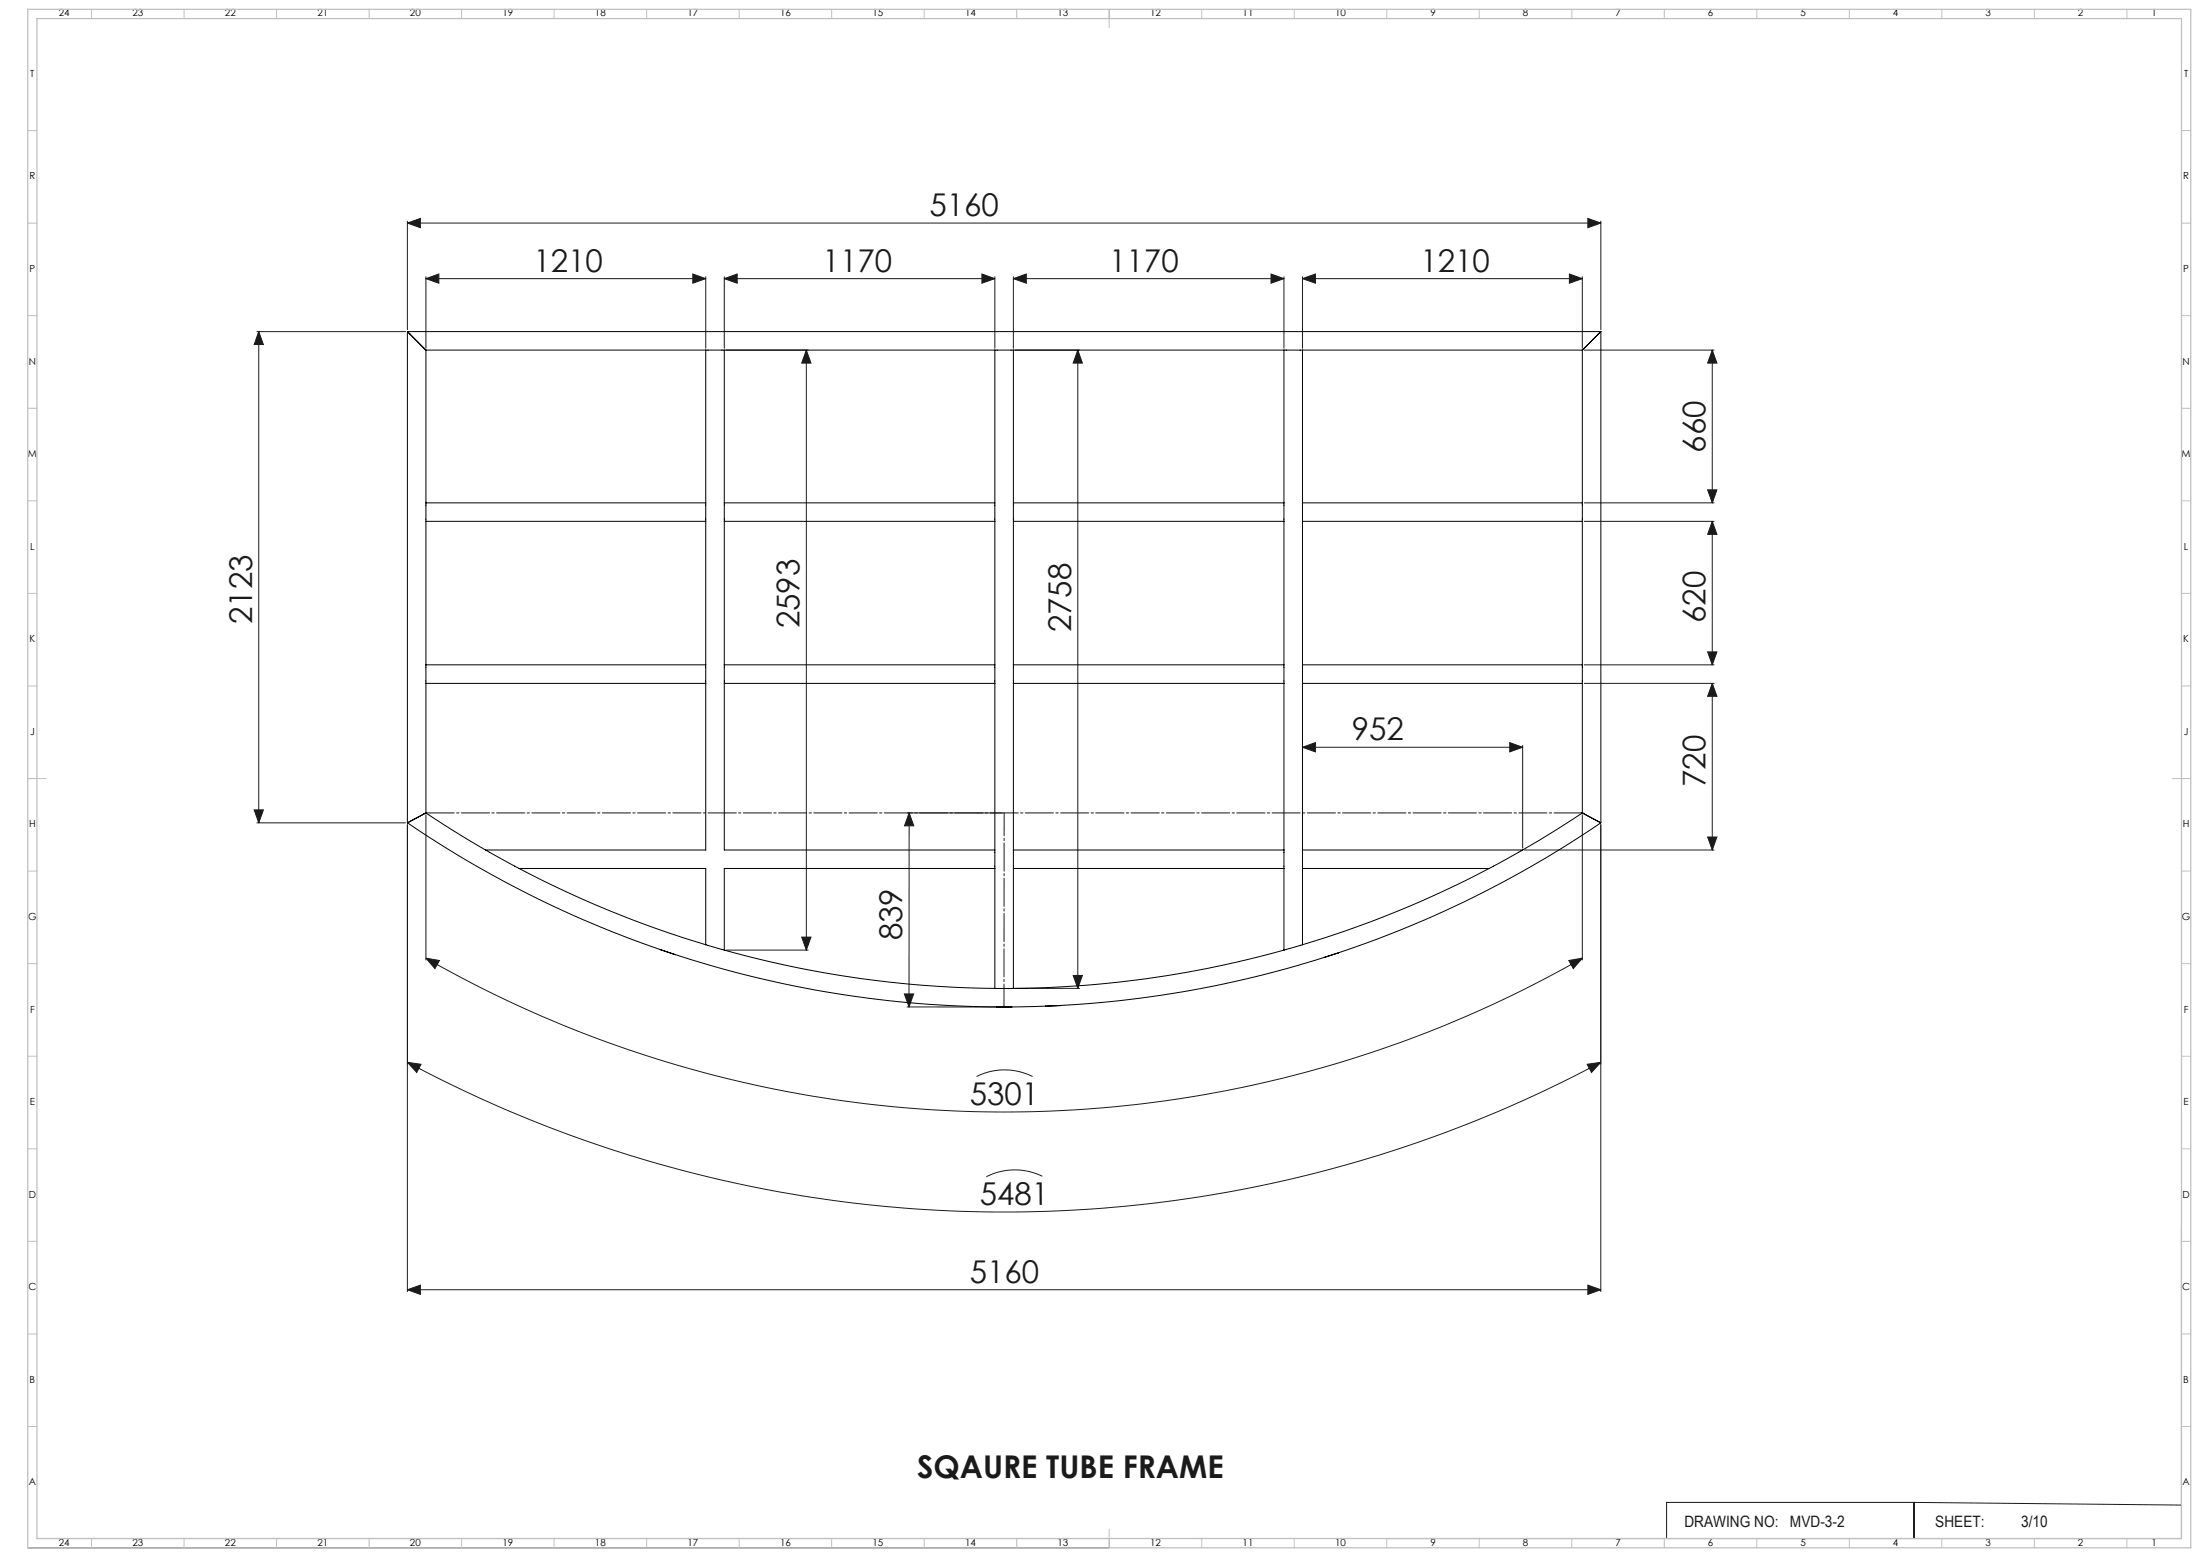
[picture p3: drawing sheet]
<svg xmlns="http://www.w3.org/2000/svg" width="1189mm" height="841mm" viewBox="0 0 1189 841" stroke-linecap="round" stroke-linejoin="round" font-family="sans-serif">
<g fill="none" stroke="#191924" stroke-width=".54">
<path d="M220 119v59M858 118l7 2-7 3zM865 119v59M220 120l7-2v5zM220 120h645M230 151l7-3v5zM230 149v39M230 151h151M374 148l7 3-7 2zM381 149v39M391 151l7-3v5zM391 151h147"/>
<path d="M391 149v39M531 148l7 3-7 2zM538 149v39M548 151l7-3v5zM548 151h146M548 149v39M687 148l7 3-7 2zM694 149v39M704 151l7-3v5zM704 149v39M704 151h151M848 148l7 3-7 2z"/>
<path d="M855 149v39M139 179h80M140 179v265M140 179l2 7h-5zM392 189h45M436 189l2 7h-5zM436 189v324M549 189h34M583 189l2 7h-5zM583 189v345M856 189h70M925 189v83"/>
<path d="M925 189l3 7h-5zM856 272h70M923 265h5l-3 7zM856 282h70M925 282v77M925 282l3 7h-5zM856 359h70M923 352h5l-3 7zM856 369h70M925 369l3 7h-5zM925 369v90M704 404l7-3v5z"/>
<path d="M704 403v55M704 404h119M816 401l7 3-7 2zM823 403v55M137 437h5l-2 7zM230 439h1M230 439v1M231 439h-1M490 439h52M491 439v105M491 439l3 7h-5zM855 439h1"/>
<path d="M855 439v1M856 439h-1M139 444h80M220 445v253M230 440v79M824 459h102M855 440v79M865 445v253M923 452h5l-3 7zM230 518l7 1-2 4zM230 518a629 629 0 0 0 625 0M392 513h45"/>
<path d="M433 506h5l-2 7zM848 519l7-1-5 5zM489 537h5l-3 7zM549 534h34M580 527h5l-2 7zM490 544h52M220 574l8 1-3 4zM220 574a683 683 0 0 0 645 0M858 575l7-1-5 5zM528 581a34 34 0 0 1 30 0M563 635a34 34 0 0 0-30 1M1179 662v169h-430"/>
<path d="M220 697l7-3v5zM220 697h645M858 694l7 3-7 2zM1034 812h-133v19M1034 812v19M1034 812l145 1M15 836h584M20 831h579M648 831h1"/>
</g>
<path d="M230 439h625" fill="none" stroke="#191924" stroke-width=".54" stroke-dasharray="15.2 1.3 1.3 1.3" stroke-dashoffset="-.1"/>
<path d="M543 439v105" fill="none" stroke="#191924" stroke-width=".54" stroke-dasharray="15.2 1.3 1.3 1.3" stroke-dashoffset="2.8"/>
<g fill="none" stroke="#c0c0c0" stroke-width=".54">
<path d="M49 5v5M99 5v5M149 5v5M199 5v5M249 5v5M299 5v5M349 5v5M399 5v5M449 5v5M499 5v5M549 5v5M599 5v10"/>
<path d="M649 5v5M699 5v5M749 5v5M799 5v5M849 5v5M899 5v5M949 5v5M999 5v5M1049 5v5M1099 5v5M1149 5v5M15 71h5"/>
<path d="M1179 71h5M15 121h5M1179 121h5M15 171h5M1179 171h5M15 221h5M1179 221h5M15 271h5M1179 271h5M15 321h5M1179 321h5M15 371h5"/>
<path d="M1179 371h5M15 421h10M1174 421h10M15 471h5M1179 471h5M15 521h5M1179 521h5M15 571h5M1179 571h5M15 621h5M1179 621h5M15 671h5"/>
<path d="M1179 671h5M15 721h5M1179 721h5M15 771h5M1179 771h5M49 831v5M99 831v5M149 831v5M199 831v5M249 831v5M299 831v5M349 831v5"/>
<path d="M399 831v5M449 831v5M499 831v5M549 831v5M599 826v10M649 831v5M699 831v5M749 831v5M799 831v5M849 831v5M899 831v5M949 831v5"/>
<path d="M999 831v5M1049 831v5M1099 831v5M1149 831v5"/>
</g>
<path d="M15 5h1169v831h-1169zM20 10h1159v821h-1159z" fill="none" stroke="#c0c0c0" stroke-width=".7"/>
<g fill="#191924">
<path d="M220 120l7-2v5zM858 118l7 2-7 3z"/>
<path d="M220 697l7-3v5zM858 694l7 3-7 2z"/>
<path d="M220 574l8 1-3 4zM858 575l7-1-5 5z"/>
<path d="M923 452h5l-3 7zM925 369l3 7h-5zM580 527h5l-2 7zM583 189l2 7h-5zM433 506h5l-2 7zM436 189l2 7h-5z"/>
<path d="M137 437h5l-2 7zM140 179l2 7h-5zM923 265h5l-3 7zM925 189l3 7h-5zM923 352h5l-3 7zM925 282l3 7h-5z"/>
<path d="M704 404l7-3v5zM816 401l7 3-7 2z"/>
<path d="M230 151l7-3v5zM374 148l7 3-7 2zM391 151l7-3v5zM531 148l7 3-7 2zM548 151l7-3v5zM687 148l7 3-7 2zM704 151l7-3v5zM848 148l7 3-7 2z"/>
<path d="M230 518l7 1-2 4zM848 519l7-1-5 5z"/>
<path d="M491 439l3 7h-5zM489 537h5l-3 7z"/>
</g>
<g fill="none" stroke="#000" stroke-width=".54">
<path d="M220 179l10 10M220 179v265M220 179h645M865 179l-10 10M865 179v265M230 189v83M230 189h151M381 189h10M381 189v83M391 189v83M391 189h147M538 189h10"/>
<path d="M538 189v83M548 189v83M548 189h146M694 189h10M694 189v83M704 189v83M704 189h151M855 189v83M230 272v10M230 272h151M381 272v10M391 272v10"/>
<path d="M391 272h147M538 272v10M548 272v10M548 272h146M694 272v10M704 272v10M704 272h151M855 272v10M230 282v77M230 282h151M381 282v77M391 282v77"/>
<path d="M391 282h147M538 282v77M548 282v77M548 282h146M694 282v77M704 282v77M704 282h151M855 282v77M230 359v10M230 359h151M381 359v10M391 359v10"/>
<path d="M391 359h147M538 359v10M548 359v10M548 359h146M694 359v10M704 359v10M704 359h151M855 359v10M230 369h151M230 369v70M381 369v90h-119M391 369v90h147"/>
<path d="M391 369h147M538 369v90M548 369v90M548 369h146M694 369v90M704 369v90M704 369h151M855 369v70M229 440l-8 4M230 439l32 20M230 439l-1 1M855 439l-32 20"/>
<path d="M855 439l1 1M856 440l8 4M220 444a573 573 0 0 0 645 0M221 444h-1M262 459l19 10M538 459v10M548 459v10M548 459h146M694 459v10M704 459v10M704 459h119M823 459l-18 10"/>
<path d="M864 444h1M281 469a564 564 0 0 0 100 41M281 469h100v41M538 469h-147v44M538 469v65M548 469h146M548 469v65M694 469v44M704 469h101M704 469v41M805 469a563 563 0 0 1-101 41M357 513h.1"/>
<path d="M357 513l8 3M381 510l10 3M391 513a560 560 0 0 0 147 21M694 513a560 560 0 0 1-146 21M704 510l-10 3M716 517h.1M724 515l-8 2M538 534h10M539 544h.1M539 544h8M565 543h.1M573 543h-8"/>
</g>
<g font-size="16.9" fill="#191924">
<text x="502" y="117">5160</text>
<text x="288" y="147">1210</text>
<text x="445" y="147">1170</text>
<text x="600" y="147">1170</text>
<text x="768" y="147">1210</text>
<text x="922" y="245" transform="rotate(-90 922 245)">660</text>
<text x="136" y="337" transform="rotate(-90 136 337)">2123</text>
<text x="432" y="339" transform="rotate(-90 432 339)">2593</text>
<text x="579" y="342" transform="rotate(-90 579 342)">2758</text>
<text x="922" y="337" transform="rotate(-90 922 337)">620</text>
<text x="731" y="400">952</text>
<text x="922" y="425" transform="rotate(-90 922 425)">720</text>
<text x="488" y="508" transform="rotate(-90 488 508)">839</text>
<text x="524" y="597">5301</text>
<text x="530" y="651">5481</text>
<text x="524" y="693">5160</text>
<text x="496" y="799">SQAURE TUBE FRAME</text>
</g>
<g font-size="8.5" fill="#191924">
<text x="910" y="825">DRAWING NO:</text>
<text x="967" y="825">MVD-3-2</text>
<text x="1046" y="825">SHEET:</text>
<text x="1092" y="825">3/10</text>
</g>
<g font-size="5.3">
<text x="32" y="9">24</text>
<text x="72" y="9">23</text>
<text x="122" y="9">22</text>
<text x="172" y="9">21</text>
<text x="222" y="9">20</text>
<text x="272" y="9">19</text>
<text x="322" y="9">18</text>
<text x="372" y="9">17</text>
<text x="422" y="9">16</text>
<text x="472" y="9">15</text>
<text x="522" y="9">14</text>
<text x="572" y="9">13</text>
<text x="622" y="9">12</text>
<text x="672" y="9">11</text>
<text x="722" y="9">10</text>
<text x="773" y="9">9</text>
<text x="823" y="9">8</text>
<text x="873" y="9">7</text>
<text x="923" y="9">6</text>
<text x="973" y="9">5</text>
<text x="1023" y="9">4</text>
<text x="1073" y="9">3</text>
<text x="1123" y="9">2</text>
<text x="1163" y="9">1</text>
<text x="16" y="42">T</text>
<text x="1180" y="42">T</text>
<text x="16" y="97">R</text>
<text x="1180" y="97">R</text>
<text x="16" y="147">P</text>
<text x="1180" y="147">P</text>
<text x="16" y="197">N</text>
<text x="1180" y="197">N</text>
<text x="15" y="247">M</text>
<text x="1179" y="247">M</text>
<text x="16" y="297">L</text>
<text x="1180" y="297">L</text>
<text x="16" y="347">K</text>
<text x="1180" y="347">K</text>
<text x="16" y="397">J</text>
<text x="1180" y="397">J</text>
<text x="16" y="447">H</text>
<text x="1180" y="447">H</text>
<text x="15" y="497">G</text>
<text x="1179" y="497">G</text>
<text x="16" y="547">F</text>
<text x="1180" y="547">F</text>
<text x="16" y="597">E</text>
<text x="1180" y="597">E</text>
<text x="16" y="647">D</text>
<text x="1180" y="647">D</text>
<text x="15" y="697">C</text>
<text x="1179" y="697">C</text>
<text x="16" y="747">B</text>
<text x="1180" y="747">B</text>
<text x="16" y="802">A</text>
<text x="1180" y="802">A</text>
<text x="32" y="835">24</text>
<text x="72" y="835">23</text>
<text x="122" y="835">22</text>
<text x="172" y="835">21</text>
<text x="222" y="835">20</text>
<text x="272" y="835">19</text>
<text x="322" y="835">18</text>
<text x="372" y="835">17</text>
<text x="422" y="835">16</text>
<text x="472" y="835">15</text>
<text x="522" y="835">14</text>
<text x="572" y="835">13</text>
<text x="622" y="835">12</text>
<text x="672" y="835">11</text>
<text x="722" y="835">10</text>
<text x="773" y="835">9</text>
<text x="823" y="835">8</text>
<text x="873" y="835">7</text>
<text x="923" y="835">6</text>
<text x="973" y="835">5</text>
<text x="1023" y="835">4</text>
<text x="1073" y="835">3</text>
<text x="1123" y="835">2</text>
<text x="1163" y="835">1</text>
</g>
</svg>
